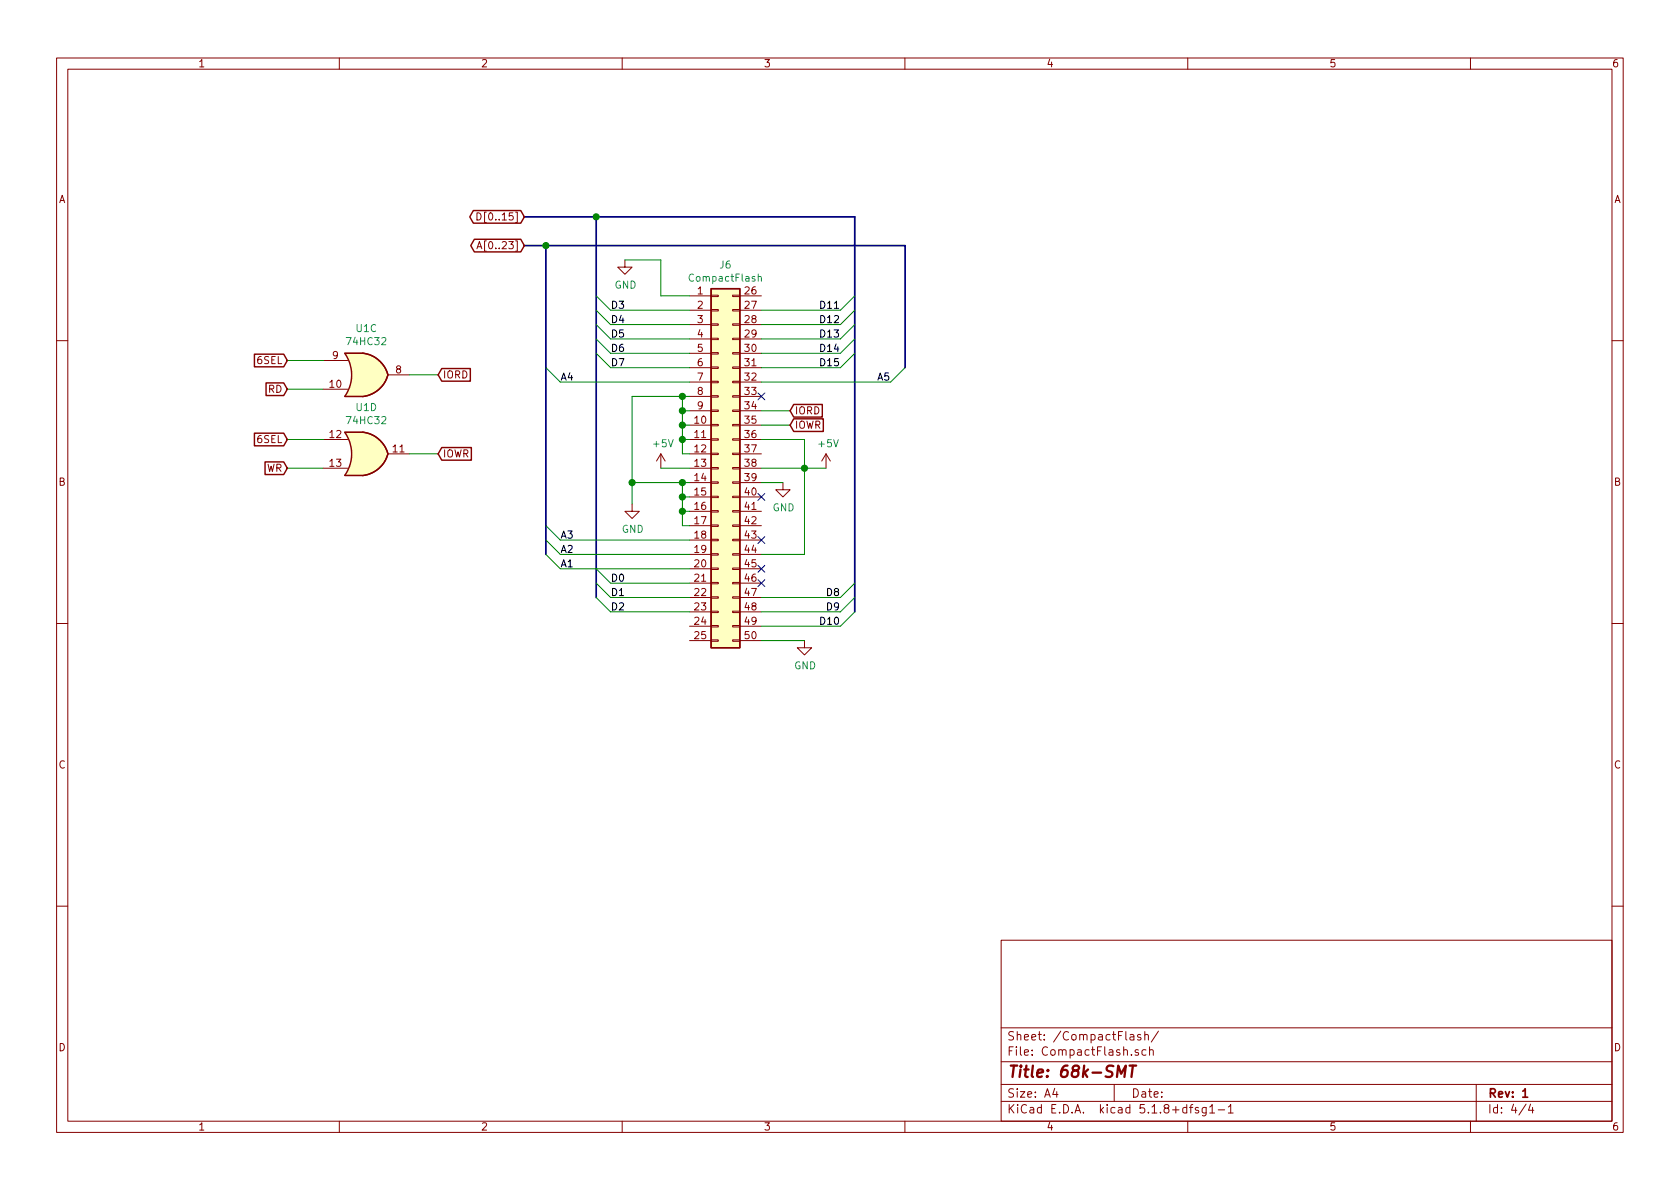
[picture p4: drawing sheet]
<svg xmlns="http://www.w3.org/2000/svg" width="297mm" height="210mm" viewBox="0 0 297 210" stroke-linecap="round" stroke-linejoin="round" font-family="sans-serif">
<g fill="none" stroke="#840000" stroke-width=".18">
<path d="M10 10.3h277v189.9h-277zM12 12.2h273v186.1h-273zM60 10.3v1.9M110 10.3v1.9M160 10.3v1.9M210 10.3v1.9M260 10.3v1.9M84.3 37.6a.64 .64 0 0 1 .8 .7 .64 .64 0 0 1-.8 .6zM84.3 44l.5-1.3 .4 1.3M84.5 43.6h.6M110.5 46v1.2h1.3l-1.3 1.3-1.3-1.3h1.3M121.9 52.3h3.8"/>
<path d="M121.9 54.9h3.8M121.9 57.4h3.8M121.9 59.9h3.8M125.7 57.3h1.3v.2h-1.3zM125.7 54.7h1.3v.3h-1.3zM125.7 52.2h1.3v.2h-1.3zM125.7 59.8h1.3v.3h-1.3zM129.5 57.3h1.3v.2h-1.3zM129.5 54.7h1.3v.3h-1.3zM129.5 52.2h1.3v.2h-1.3zM129.5 59.8h1.3v.3h-1.3zM130.8 52.3h3.8"/>
<path d="M130.8 54.9h3.8M130.8 57.4h3.8M130.8 59.9h3.8M10 60.2h2M57.1 77.7h4.4M57.1 68.8h4.4M57.1 63.7h4.4M68.6 66.3h3.8M121.9 77.7h3.8M121.9 75.2h3.8M121.9 62.5h3.8M121.9 65h3.8"/>
<path d="M121.9 67.6h3.8M121.9 70.1h3.8M121.9 72.6h3.8M125.7 77.6h1.3v.2h-1.3zM125.7 75.1h1.3v.2h-1.3zM125.7 72.5h1.3v.3h-1.3zM125.7 70h1.3v.2h-1.3zM125.7 67.4h1.3v.3h-1.3zM125.7 64.9h1.3v.2h-1.3zM125.7 62.4h1.3v.2h-1.3zM129.5 77.6h1.3v.2h-1.3zM129.5 75.1h1.3v.2h-1.3z"/>
<path d="M129.5 72.5h1.3v.3h-1.3zM129.5 70h1.3v.2h-1.3zM129.5 67.4h1.3v.3h-1.3zM129.5 64.9h1.3v.2h-1.3zM129.5 62.4h1.3v.2h-1.3zM130.8 77.7h3.8M130.8 75.2h3.8M130.8 62.5h3.8M130.8 65h3.8M130.8 67.6h3.8M130.8 70.1h3.8M130.8 72.6h3.8"/>
<path d="M285 60.2h2M57.1 82.8h4.4M68.6 80.3h3.8M111.8 89.1v1.3h1.2l-1.2 1.3-1.3-1.3h1.3M116.8 80.3l-.7 1.2M116.8 80.3v2.5M116.8 80.3l.8 1.2M121.9 80.3h3.8M121.9 82.8h3.8M121.9 85.3h3.8M121.9 87.9h3.8M121.9 90.4h3.8"/>
<path d="M121.9 93h3.8M121.9 95.5h3.8M121.9 98h3.8M125.7 87.8h1.3v.2h-1.3zM125.7 90.3h1.3v.2h-1.3zM125.7 92.8h1.3v.3h-1.3zM125.7 95.4h1.3v.2h-1.3zM125.7 97.9h1.3v.3h-1.3zM125.7 85.2h1.3v.3h-1.3zM125.7 80.1h1.3v.3h-1.3zM125.7 82.7h1.3v.2h-1.3zM129.5 87.8h1.3v.2h-1.3z"/>
<path d="M129.5 90.3h1.3v.2h-1.3zM129.5 92.8h1.3v.3h-1.3zM129.5 95.4h1.3v.2h-1.3zM129.5 97.9h1.3v.3h-1.3zM129.5 85.2h1.3v.3h-1.3zM129.5 80.1h1.3v.3h-1.3zM129.5 82.7h1.3v.2h-1.3zM130.8 80.3h3.8M130.8 82.8h3.8M130.8 85.3h3.8M130.8 87.9h3.8M130.8 90.4h3.8"/>
<path d="M130.8 93h3.8M130.8 95.5h3.8M130.8 98h3.8M138.4 85.3v1.3h1.3l-1.3 1.3-1.2-1.3h1.2M146 80.3l-.7 1.2M146 80.3v2.5M146 80.3l.8 1.2M10 110.3h2M121.9 100.6h3.8M121.9 103.1h3.8M121.9 105.7h3.8M121.9 108.2h3.8"/>
<path d="M121.9 110.7h3.8M121.9 113.3h3.8M125.7 110.6h1.3v.3h-1.3zM125.7 113.2h1.3v.2h-1.3zM125.7 100.5h1.3v.2h-1.3zM125.7 103h1.3v.2h-1.3zM125.7 105.5h1.3v.3h-1.3zM125.7 108.1h1.3v.2h-1.3zM129.5 110.6h1.3v.3h-1.3zM129.5 113.2h1.3v.2h-1.3zM129.5 100.5h1.3v.2h-1.3zM129.5 103h1.3v.2h-1.3z"/>
<path d="M129.5 105.5h1.3v.3h-1.3zM129.5 108.1h1.3v.2h-1.3zM130.8 100.6h3.8M130.8 103.1h3.8M130.8 105.7h3.8M130.8 108.2h3.8M130.8 110.7h3.8M130.8 113.3h3.8M142.2 113.3v1.2h1.3l-1.3 1.3-1.2-1.3h1.2M285 110.3h2M10 160.2h2M177 166.3h108v32h-108z"/>
<path d="M285 160.2h2M60 198.3v1.9M110 198.3v1.9M160 198.3v1.9M177 194.8h108M177 191.8h108M177 187.8h108M177 181.8h108M186.5 192.5l-.4 1h1M186.8 193v1M197 191.8v3M199.8 183h.6l.1 .9"/>
<path d="M200.5 183.3l-.5 .1-.2 .2v.2l.2 .1 .5-.1M201.3 185.7a.37 .37 0 0 0-.6 .1l.1 .2 .5 .2v.1l-.2 .3-.4-.1M201.7 183l-.4-.1-.2 .2 .1 .3 .5 .1v.3h-.6M202.4 183.1l.1-.1a.37 .37 0 0 1 .5 .1v.8M202.4 182.4v1.5M202.6 185.7l-.4-.1-.3 .3 .1 .6 .2 .1 .4-.1M203.3 185.7a.37 .37 0 0 1 .6 .1v.8M203.3 185.1v1.5M204.8 182.3l-1.2 2M210 198.3v1.9M210.3 195.8h.6M210.9 195.3l-.4 .2v1.3"/>
<path d="M211.9 195.9l-.4-.1-.2 .2 .1 .3 .5 .1v.3h-.6M213.3 195.8v1.2l-.3 .3h-.4M213.3 195.9l-.5-.1-.3 .3 .1 .6 .2 .1 .5-.1M213.9 195.8l.4-.5v1.5M213.9 196.8h.9M215.4 196.3h1.1M217.2 195.8l.4-.5v1.5M217.2 196.8h.8M260 198.3v1.9M261 191.8v6.5M269.8 195.2l-1.2 2M270.6 195.2l-.3 1.1h.9"/>
<path d="M271 195.8v1"/>
</g>
<path d="M269.2 193l.5-.5v1.5M269.2 194h.9" fill="none" stroke="#840000" stroke-width=".3"/>
<path d="M197.5 190.4l.2-2 .5 1.5 .9-1.5-.3 2M199.7 188.4h1.2M200.3 188.4l-.2 2" fill="none" stroke="#840000" stroke-width=".41"/>
<g fill="#ffffc2" stroke="#ffffc2" stroke-width=".18">
<path d="M64.1 76.4a5.2 5.2 0 0 1 4.5 3.8l-5 1.4z"/>
<path d="M63.6 78.9l5 1.4a5.2 5.2 0 0 1-4.5 3.8z"/>
<path d="M61 84.1h3.1z"/>
<path d="M61 76.4h3.1z"/>
<path d="M61 76.4h3.1v7.7h-3.1a6.7 6.7 0 0 0 0-7.7z"/>
<path d="M64.1 62.5a5.2 5.2 0 0 1 4.5 3.8l-5 1.3z"/>
<path d="M63.6 65l5 1.3a5.2 5.2 0 0 1-4.5 3.8z"/>
<path d="M61 70.1h3.1z"/>
<path d="M61 62.5h3.1z"/>
<path d="M61 62.5h3.1v7.6h-3.1a6.7 6.7 0 0 0 0-7.6z"/>
<path d="M125.7 51h5.1v63.5h-5.1z"/>
</g>
<g fill="none" stroke="#840000" stroke-width=".25">
<path d="M83.7 37.2h8.4l.6 1.1-.6 1.2h-8.4l-.6-1.2zM83.9 42.3h8.2l.6 1.1-.6 1.1h-8.2l-.7-1.1zM125.7 51h5.1v63.5h-5.1zM45 76.6h5.2l.6 1.1-.6 1.1h-5.2zM45 62.6h5.2l.6 1.1-.6 1.2h-5.2zM47 67.7h3.2l.6 1.1-.6 1.1h-3.2zM61 62.5h3.1a5.2 5.2 0 0 1 4.5 3.8M61 76.4h3.1M61 76.5a6.6 6.6 0 0 1 0 7.5M61 62.5a6.6 6.6 0 0 1 0 7.6M64.1 76.4a5.2 5.2 0 0 1 4.5 3.8M68.6 66.3a5.2 5.2 0 0 1-4.5 3.8h-3.1"/>
<path d="M78.1 65.2h5.1v2.2h-5.1l-.6-1.1zM78.1 79.1h5.2v2.3h-5.2l-.6-1.1zM140.3 71.5h5.1v2.3h-5.1l-.6-1.2zM140.3 74.1h5.3v2.2h-5.3l-.6-1.1zM46.9 81.7h3.3l.6 1.1-.6 1.1h-3.3zM68.6 80.3a5.2 5.2 0 0 1-4.5 3.8h-3.1"/>
</g>
<path d="M134.1 49l.1-.1h.3l.1 .8" fill="none" stroke="#008484" stroke-width=".18"/>
<path d="M92.7 38.3h58.4v69.9M105.4 38.3v67.4M92.7 43.4h67.3v21.6M96.5 43.4v54.6" fill="none" stroke="#000084" stroke-width=".3"/>
<g fill="none" stroke="#008400" stroke-width=".18">
<path d="M105.4 59.9l2.5 2.6h14M105.4 57.4l2.5 2.5h14M105.4 52.3l2.5 2.6h14M105.4 54.9l2.5 2.5h14M110.5 46h6.3v6.3h5.1M151.1 59.9l-2.5 2.6h-14M151.1 57.4l-2.5 2.5h-14M151.1 52.3l-2.5 2.6h-14M151.1 54.9l-2.5 2.5h-14M50.8 77.7h6.3M50.8 63.7h6.3M50.8 68.8h6.3"/>
<path d="M72.4 66.3h5.1M96.5 65l2.6 2.6h22.8M105.4 62.5l2.5 2.5h14M120.6 70.1v10.2h1.3M120.6 77.7h1.3M120.6 75.2h1.3M120.6 72.6h1.3M121.9 70.1h-10.1v19M134.6 77.7h7.6v20.3h-7.6M134.6 75.2h5.1M134.6 72.6h5.1M151.1 62.5l-2.5 2.5h-14"/>
<path d="M160 65l-2.5 2.6h-22.9M50.8 82.8h6.3M72.4 80.3h5.1M96.5 95.5l2.6 2.5h22.8M96.5 93l2.6 2.5h22.8M96.5 98l2.6 2.6h22.8M111.8 85.3h10.1M116.8 82.8h5.1M120.6 87.9h1.3M120.6 85.3v7.7h1.3M120.6 90.4h1.3M134.6 85.3h3.8"/>
<path d="M134.6 82.8h11.4M105.4 100.6l2.5 2.5h14M105.4 103.1l2.5 2.6h14M105.4 105.7l2.5 2.5h14M134.6 113.3h7.6M151.1 108.2l-2.5 2.5h-14M151.1 103.1l-2.5 2.6h-14M151.1 105.7l-2.5 2.5h-14"/>
</g>
<g fill="#008400" stroke="#008400" stroke-width=".25">
<circle cx="105.4" cy="38.3" r=".51"/>
<circle cx="120.7" cy="70.1" r=".51"/>
<circle cx="111.8" cy="85.3" r=".51"/>
<circle cx="120.7" cy="85.3" r=".51"/>
<circle cx="142.2" cy="82.8" r=".51"/>
<circle cx="120.7" cy="87.9" r=".51"/>
<circle cx="120.7" cy="75.2" r=".51"/>
<circle cx="120.7" cy="77.7" r=".51"/>
<circle cx="120.7" cy="72.6" r=".51"/>
<circle cx="120.7" cy="90.4" r=".51"/>
<circle cx="96.5" cy="43.4" r=".51"/>
</g>
<path d="M134 69.5l1.2 1.2M135.2 69.5l-1.2 1.2M134 94.9l1.2 1.2M134 87.3l1.2 1.2M134 100l1.2 1.2M135.2 94.9l-1.2 1.2M135.2 87.3l-1.2 1.2M135.2 100l-1.2 1.2M134 102.5l1.2 1.2M135.2 102.5l-1.2 1.2" fill="none" stroke="#000084" stroke-width=".18"/>
<text font-size="2.8" fill="#840000" x="178" y="190.5">Title: 68k-SMT</text>
<g font-size="2.1" fill="#840000">
<text x="178" y="184">Sheet: /CompactFlash/</text>
<text x="178" y="186.7">File: CompactFlash.sch</text>
<text x="178" y="196.9">KiCad E.D.A. kicad 5.1.8+dfsg1-1</text>
<text x="178" y="194.1">Size: A4</text>
<text x="200" y="194.1">Date:</text>
<text x="263" y="194.1">Rev: 1</text>
<text x="263" y="196.9">Id: 4/4</text>
</g>
<g font-size="1.8" fill="#840000">
<text x="35" y="11.9">1</text>
<text x="85" y="11.9">2</text>
<text x="135" y="11.9">3</text>
<text x="185" y="11.9">4</text>
<text x="235" y="11.9">5</text>
<text x="285" y="11.9">6</text>
<text x="10.4" y="35.9">A</text>
<text x="285.4" y="35.9">A</text>
<text x="85.5" y="39">D[0..15]</text>
<text x="85.5" y="44.1">A[0..23]</text>
<text x="123.3" y="52.1">1</text>
<text x="131.7" y="52.1">26</text>
<text x="123.3" y="54.6">2</text>
<text x="123.3" y="57.1">3</text>
<text x="123.3" y="59.7">4</text>
<text x="131.7" y="54.6">27</text>
<text x="131.7" y="57.1">28</text>
<text x="131.7" y="59.7">29</text>
<text x="45.6" y="64.4">6SEL</text>
<text x="58.8" y="63.5">9</text>
<text x="123.3" y="62.2">5</text>
<text x="123.3" y="64.8">6</text>
<text x="131.7" y="62.2">30</text>
<text x="131.7" y="64.8">31</text>
<text x="47.4" y="69.5">RD</text>
<text x="58.3" y="68.6">10</text>
<text x="70" y="66">8</text>
<text x="78.3" y="66.9">IORD</text>
<text x="123.3" y="67.3">7</text>
<text x="123.3" y="69.8">8</text>
<text x="131.7" y="67.3">32</text>
<text x="131.7" y="69.8">33</text>
<text x="58.3" y="77.5">12</text>
<text x="122.9" y="74.9">10</text>
<text x="122.9" y="77.5">11</text>
<text x="123.3" y="72.4">9</text>
<text x="131.7" y="72.4">34</text>
<text x="131.7" y="74.9">35</text>
<text x="131.7" y="77.5">36</text>
<text x="140.5" y="73.3">IORD</text>
<text x="140.5" y="75.8">IOWR</text>
<text x="45.6" y="78.4">6SEL</text>
<text x="47.1" y="83.4">WR</text>
<text x="58.3" y="82.5">13</text>
<text x="69.5" y="80">11</text>
<text x="78.3" y="80.9">IOWR</text>
<text x="122.9" y="80">12</text>
<text x="122.9" y="82.5">13</text>
<text x="131.7" y="80">37</text>
<text x="131.7" y="82.5">38</text>
<text x="10.4" y="85.9">B</text>
<text x="122.9" y="85.1">14</text>
<text x="122.9" y="87.6">15</text>
<text x="131.7" y="85.1">39</text>
<text x="131.7" y="87.6">40</text>
<text x="285.4" y="85.9">B</text>
<text x="122.9" y="90.2">16</text>
<text x="122.9" y="92.7">17</text>
<text x="122.9" y="95.2">18</text>
<text x="131.7" y="90.2">41</text>
<text x="131.7" y="92.7">42</text>
<text x="131.7" y="95.2">43</text>
<text x="122.9" y="97.8">19</text>
<text x="122.9" y="100.3">20</text>
<text x="131.7" y="97.8">44</text>
<text x="131.7" y="100.3">45</text>
<text x="122.9" y="102.9">21</text>
<text x="122.9" y="105.4">22</text>
<text x="122.9" y="107.9">23</text>
<text x="131.7" y="102.9">46</text>
<text x="131.7" y="105.4">47</text>
<text x="131.7" y="107.9">48</text>
<text x="122.9" y="110.5">24</text>
<text x="122.9" y="113">25</text>
<text x="131.7" y="110.5">49</text>
<text x="131.7" y="113">50</text>
<text x="10.4" y="135.9">C</text>
<text x="285.4" y="135.9">C</text>
<text x="10.4" y="185.9">D</text>
<text x="285.4" y="185.9">D</text>
<text x="35" y="199.9">1</text>
<text x="85" y="199.9">2</text>
<text x="135" y="199.9">3</text>
<text x="185" y="199.9">4</text>
<text x="235" y="199.9">5</text>
<text x="285" y="199.9">6</text>
</g>
<g font-size="1.8" fill="#008484">
<text x="127.3" y="47.5">J6</text>
<text x="108.7" y="51">GND</text>
<text x="122.2" y="49.8">CompactFlash</text>
<text x="63" y="58.7">U1C</text>
<text x="61.5" y="61">74HC32</text>
<text x="61.5" y="75">74HC32</text>
<text x="63" y="72.7">U1D</text>
<text x="115.6" y="79.1">+5V</text>
<text x="144.8" y="79.1">+5V</text>
<text x="109.9" y="94.2">GND</text>
<text x="136.6" y="90.4">GND</text>
<text x="140.4" y="118.4">GND</text>
</g>
<g font-size="1.8">
<text x="107.9" y="54.6">D3</text>
<text x="107.9" y="59.7">D5</text>
<text x="107.9" y="57.1">D4</text>
<text x="145.3" y="59.7">D13</text>
<text x="145.3" y="57.1">D12</text>
<text x="145.3" y="54.6">D11</text>
<text x="107.9" y="62.2">D6</text>
<text x="107.9" y="64.8">D7</text>
<text x="145.3" y="64.8">D15</text>
<text x="145.3" y="62.2">D14</text>
<text x="99.1" y="67.3">A4</text>
<text x="155.2" y="67.3">A5</text>
<text x="99.1" y="95.2">A3</text>
<text x="99.1" y="100.3">A1</text>
<text x="99.1" y="97.8">A2</text>
<text x="107.9" y="107.9">D2</text>
<text x="107.9" y="105.4">D1</text>
<text x="107.9" y="102.9">D0</text>
<text x="146.3" y="107.9">D9</text>
<text x="146.3" y="105.4">D8</text>
<text x="145.3" y="110.5">D10</text>
</g>
</svg>
